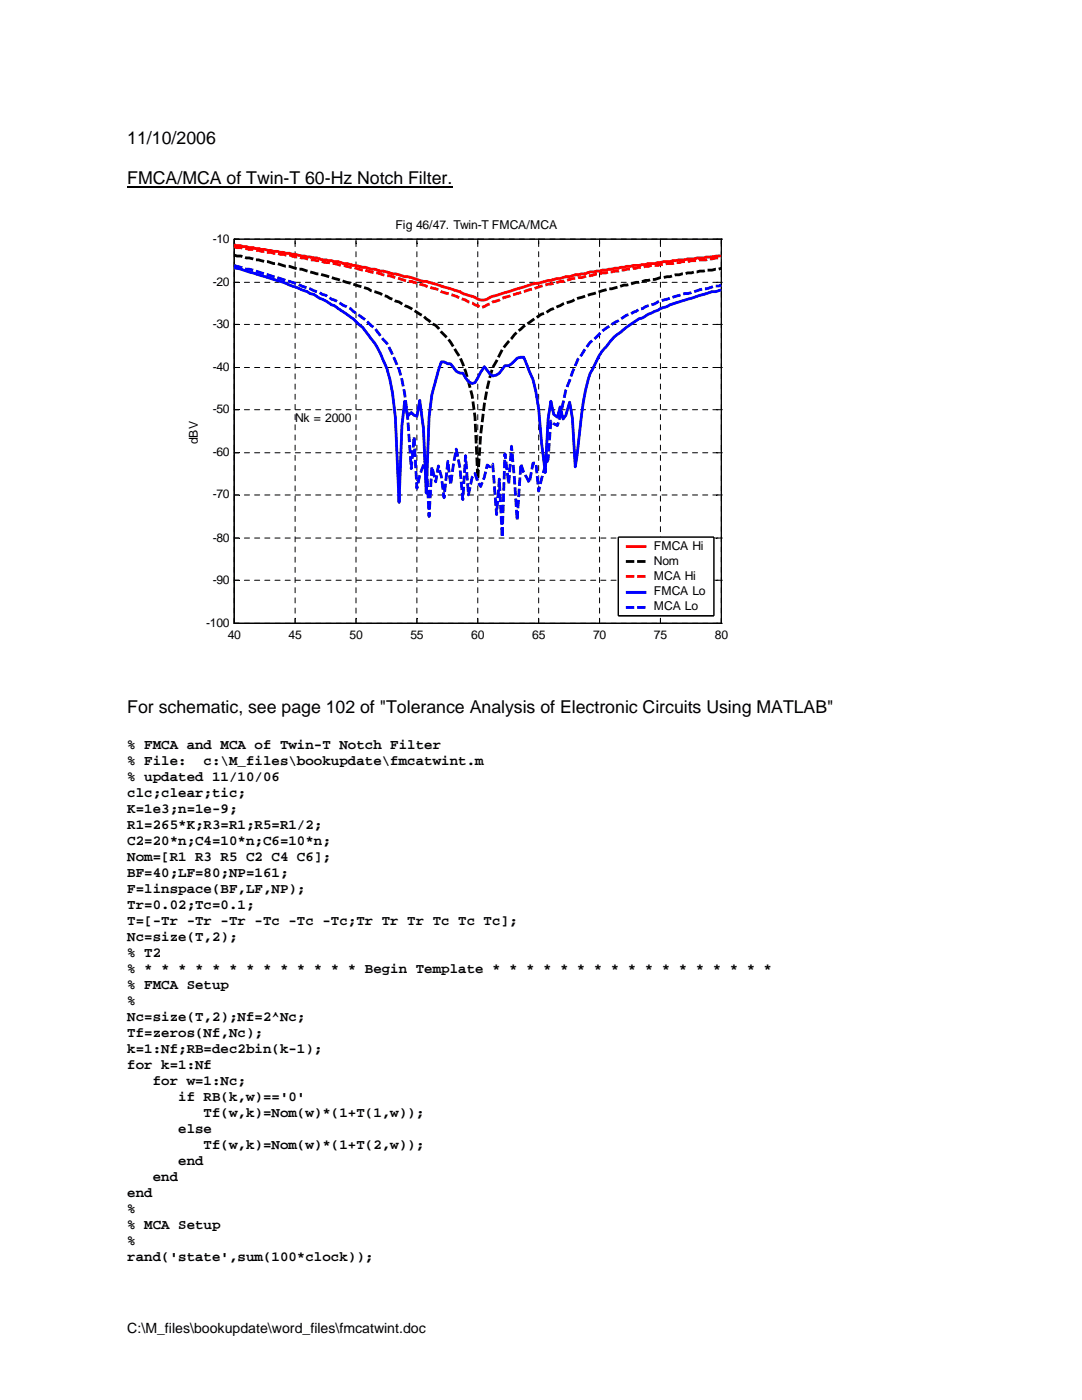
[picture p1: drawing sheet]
<svg xmlns="http://www.w3.org/2000/svg" width="216mm" height="279mm" viewBox="0 0 216 279" stroke-linecap="round" stroke-linejoin="round" font-family="sans-serif">
<path d="M25.4 37.3h64.9" fill="none" stroke="#000" stroke-width=".25"/>
<g fill="#fff">
<path d="M30.5 40.6h125.6v94.3h-125.6z"/>
<path d="M46.7 47.7h97.2v76.7h-97.2z"/>
</g>
<path d="M46.7 47.7h97.2v76.7h-97.2z" fill="none" stroke="#fff" stroke-width=".2"/>
<g fill="none" stroke="#000" stroke-width=".2" stroke-dasharray="1 1 1 1 1 1 1 1">
<path d="M46.7 47.7h.1M46.7 56.3h97.2M46.7 47.7h97.2M58.9 47.7h.1M71 47.7h.1M83.2 47.7h.1M95.3 47.7h.1M107.5 47.7h.1M119.6 47.7h.1M131.8 47.7h.1M143.9 47.7h.1M143.9 56.3h.1"/>
<path d="M46.7 73.3h97.2M46.7 64.7h97.2M143.9 73.3h.1M143.9 64.7h.1M46.7 98.8h97.2M46.7 90.4h97.2M46.7 81.8h97.2M143.9 98.8h.1M143.9 90.4h.1M143.9 81.8h.1M46.7 115.8h97.2M46.7 107.4h97.2"/>
<path d="M143.9 115.8h.1M143.9 107.4h.1M46.7 124.4v-76.7M46.7 124.4h97.2M58.9 124.4v-76.7M71 124.4v-76.7M83.2 124.4v-76.7M95.3 124.4v-76.7M107.5 124.4v-76.7M119.6 124.4v-76.7M131.8 124.4v-76.7M143.9 124.4v-76.7"/>
<path d="M143.9 124.4h.1"/>
</g>
<g fill="none" stroke="#000" stroke-width=".2">
<path d="M46.7 47.7h97.2v76.7h-97.2zM46.7 56.3h1M58.9 47.7v1M71 47.7v1M83.2 47.7v1M95.3 47.7v1M107.5 47.7v1M119.6 47.7v1M131.8 47.7v1M143 56.3h.9M46.7 73.3h1M46.7 64.7h1"/>
<path d="M143 73.3h.9M143 64.7h.9M46.7 98.8h1M46.7 90.4h1M46.7 81.8h1M143 98.8h.9M143 90.4h.9M143 81.8h.9M46.7 115.8h1M46.7 107.4h1M143 115.8h.9M143 107.4h.9"/>
<path d="M58.9 123.5v.9M71 123.5v.9M83.2 123.5v.9M95.3 123.5v.9M107.5 123.5v.9M119.6 123.5v.9M131.8 123.5v.9"/>
</g>
<path d="M46.7 48.9l3 .5h.8l.5 .2 7.9 1.1 1.3 .4 3 .4 1.1 .4 3.2 .3 1.1 .4 4.3 .7 1.1 .4h.8l6 1.5 1.3 .2 2.4 .8h.5l6.8 2 .6 .4 2.4 .7a2.2 2.2 0 0 0 3 0l3.7-1.1a60.3 60.3 0 0 1 9-2.4l1.3-.2 1.1-.4h.8l1.1-.4 1.8-.1 1.2-.4 3.1-.4 4.2-.8 2.4-.1 1.9-.4h1.3l1.7-.4h1.3l.5-.2 2.5-.1 .5-.2h1.3l.6-.2h1.3l.5-.2 3-.2" fill="none" stroke="#f00" stroke-width=".56"/>
<path d="M46.7 50.9l4.3 1 2.5 .3 1.1 .4h.7l1.7 .5h.8l1.6 .6h.8l3 1h.6l1.2 .3 8.5 2.6 .5 .4 1.9 .6 3 1.5 .7 .2 1.2 .7a25.3 25.3 0 0 1 4.8 3l.6 .6 .7 .3 1.2 1.4a11.6 11.6 0 0 1 2.9 3.9 17.2 17.2 0 0 1 2.5 6l.7 2.8 .6 4.3 .5 12.3 .6-8.8a56.7 56.7 0 0 1 2.4-13.5l.8-1.2a11.9 11.9 0 0 1 3-4.5 19.4 19.4 0 0 1 5.4-4.5l.6-.4 .7-.2a22.1 22.1 0 0 1 5.4-2.4l.6-.4 1.3-.4a67.9 67.9 0 0 1 9.7-2.6l3-.7 1.9-.2 1.1-.4 1.9-.2 1.1-.4h.7l5.4-.9h1.2l1.8-.4" fill="none" stroke="#000" stroke-width=".56" stroke-dasharray="1.7 .6" stroke-linecap="butt"/>
<path d="M46.7 49.2l7.9 1.3 3.2 .4 1.1 .4 1.8 .2 1.2 .4 1.9 .1 1.2 .4 5.5 .9 1.8 .6h.6l1.9 .6h.5l1.9 .5h.6l3.5 1.2h.8l4.8 1.4 1.7 .8a19.2 19.2 0 0 1 4.9 1.9l.7 .2 1.7 .9 .7-.2 .6-.4a68.4 68.4 0 0 1 9.7-3.3l2.5-.8h.5l1.9-.5h.6l1.8-.6 1.9-.2 1.1-.4h.6l2.4-.5 3.2-.4 6.5-1.1h1.3l.6-.2 2.4-.2 1.9-.4h1.1l2.4-.3h1.3l1.9-.4h1.1" fill="none" stroke="#f00" stroke-width=".56" stroke-dasharray="1.7 .6" stroke-linecap="butt"/>
<path d="M46.7 53.5l1 .1 3.4 1.1a76.4 76.4 0 0 1 10.2 3.5l3.7 1.9 2.5 1.5a18.7 18.7 0 0 1 6.5 6 22.3 22.3 0 0 1 4.3 10.8l.6 4.9 .7 17 .6-15.4 .6-4.8 .5 3 .8-.8 .5 .6 .6 .2 .6-3.2 .7 5.6 .5 12.9 .6-15.1 .6-4.5 1.9-6.6h.5l.8 .4h.5l1.1 1.5 .8 .4h.6l1.1 1.7 .7 .3 .6-.2 1.8-3.1 1.2 1.5 .5 .3 .8-.2 .5-.3 1.2-1.5h.7l1.7-1.5 1.3-.2 1.9 4.5 .5 2.4 .6 3.4 .6 6.7 .7 6 .6-10.7 .5-3.5 .6 2.6 .7 .6 .6-2.1 .6 2.4 .5-.7 .8-2.6 .5 3.1 .6 9.8 .7-5.4a62.1 62.1 0 0 1 2.3-13.3l.4-.7a15.1 15.1 0 0 1 3.2-5.2l1-1.2 1.9-1.5a19.1 19.1 0 0 1 4.5-2.8l1.1-.6a62 62 0 0 1 10.5-3.7l1.7-.6h.7l1.1-.4" fill="none" stroke="#00f" stroke-width=".56"/>
<path d="M46.7 53l6.2 1.7a99 99 0 0 1 10.9 3.7l.5 .4 .7 .1 1.2 .8 .5 .2 1.9 1.1 1.3 .6 .6 .5a18.3 18.3 0 0 1 5.4 4.9l1.3 1.5 .6 1.1a35.6 35.6 0 0 1 2.4 6.2l.6 2.8 .5 4.5 .8 10.4 .5-6.3 .6 10.3 .6-2.7 1.2-3.1 .6 11.4 .6-9.9 .7 3 .6-3.2 .6 2 .5 4.3 .8-7.2 .5 4.6 1.1-7.1 .8 3.8 .6 6.3 .5-8.8 .6 7.9 .7-3.6 .6-.7 .5 1.7 .6 .9 .7-1.9 .6-2.4 .6 .4 .5-.6 .8 10.1 .5-7.1 .6 11.6 .6-16.6 .7 5.9 .6-7.5 1.1 14.8 .7-11.2 .6 1.7 1.1 2.1 .8-4h.5l.6 5.6 1.3-5 .6-1.3 .5-7.7 .6 .6 .7 .3 .6-1.8 1.1-5.3 1.9-4.8a17.8 17.8 0 0 1 4.8-6.4l1.3-1.1 4.2-2.6 .7-.2 3-1.5 1.9-.6 .5-.3 1.2-.4 4.3-1.3h.5l2.4-.8 4.3-.9" fill="none" stroke="#00f" stroke-width=".56" stroke-dasharray="1.7 .6" stroke-linecap="butt"/>
<path d="M123.4 107.2h19.1v15.7h-19.1z" fill="#fff"/>
<path d="M123.4 107.2h19.1v15.7h-19.1z" fill="none" stroke="#fff" stroke-width=".2"/>
<path d="M123.4 107.2h19.1v15.7h-19.1z" fill="none" stroke="#000" stroke-width=".2"/>
<path d="M124.9 109.1h4.1" fill="none" stroke="#f00" stroke-width=".56"/>
<path d="M124.9 112.1h4.1" fill="none" stroke="#000" stroke-width=".56" stroke-dasharray="1.7 .6" stroke-linecap="butt"/>
<path d="M124.9 115h4.1" fill="none" stroke="#f00" stroke-width=".56" stroke-dasharray="1.7 .6" stroke-linecap="butt"/>
<path d="M124.9 118.2h4.1" fill="none" stroke="#00f" stroke-width=".56"/>
<path d="M124.9 121.2h4.1" fill="none" stroke="#00f" stroke-width=".56" stroke-dasharray="1.7 .6" stroke-linecap="butt"/>
<g font-size="3.5">
<text x="25.4" y="28.7">11/10/2006</text>
<text x="25.4" y="36.8">FMCA/MCA of Twin-T 60-Hz Notch Filter.</text>
<text x="25.4" y="142.2">For schematic, see page 102 of &quot;Tolerance Analysis of Electronic Circuits Using MATLAB&quot;</text>
</g>
<g font-size="2.8">
<text x="25.4" y="149.4">% FMCA and MCA of Twin-T Notch Filter</text>
<text x="25.4" y="152.6">% File:</text>
<text x="25.4" y="155.8">% updated 11/10/06</text>
<text x="40.6" y="152.6">c:\M_files\bookupdate\fmcatwint.m</text>
<text x="25.4" y="159">clc;clear;tic;</text>
<text x="25.4" y="162.2">K=1e3;n=1e-9;</text>
<text x="25.4" y="165.4">R1=265*K;R3=R1;R5=R1/2;</text>
<text x="25.4" y="168.6">C2=20*n;C4=10*n;C6=10*n;</text>
<text x="25.4" y="171.8">Nom=[R1 R3 R5 C2 C4 C6];</text>
<text x="25.4" y="175">BF=40;LF=80;NP=161;</text>
<text x="25.4" y="178.2">F=linspace(BF,LF,NP);</text>
<text x="25.4" y="181.4">Tr=0.02;Tc=0.1;</text>
<text x="25.4" y="184.6">T=[-Tr -Tr -Tr -Tc -Tc -Tc;Tr Tr Tr Tc Tc Tc];</text>
<text x="25.4" y="187.7">Nc=size(T,2);</text>
<text x="25.4" y="190.9">% T2</text>
<text x="25.4" y="194.1">% * * * * * * * * * * * * * Begin Template * * * * * * * * * * * * * * * * *</text>
<text x="25.4" y="197.3">% FMCA Setup</text>
<text x="25.4" y="200.5">%</text>
<text x="25.4" y="203.7">Nc=size(T,2);Nf=2^Nc;</text>
<text x="25.4" y="206.9">Tf=zeros(Nf,Nc);</text>
<text x="25.4" y="210.1">k=1:Nf;RB=dec2bin(k-1);</text>
<text x="25.4" y="213.3">for k=1:Nf</text>
<text x="30.5" y="216.5">for w=1:Nc;</text>
<text x="35.6" y="219.7">if RB(k,w)=='0'</text>
<text x="35.6" y="226.1">else</text>
<text x="40.6" y="222.9">Tf(w,k)=Nom(w)*(1+T(1,w));</text>
<text x="35.6" y="232.5">end</text>
<text x="40.6" y="229.3">Tf(w,k)=Nom(w)*(1+T(2,w));</text>
<text x="25.4" y="238.9">end</text>
<text x="30.5" y="235.7">end</text>
<text x="25.4" y="242.1">%</text>
<text x="25.4" y="245.3">% MCA Setup</text>
<text x="25.4" y="248.5">%</text>
<text x="25.4" y="251.7">rand('state',sum(100*clock));</text>
<text x="25.4" y="266.1">C:\M_files\bookupdate\word_files\fmcatwint.doc</text>
</g>
<g font-size="2.4">
<text x="78.9" y="45.6">Fig 46/47. Twin-T FMCA/MCA</text>
<text x="42.4" y="48.4">-10</text>
<text x="42.4" y="57">-20</text>
<text x="42.4" y="65.4">-30</text>
<text x="42.4" y="74">-40</text>
<text x="42.4" y="82.5">-50</text>
<text x="39.5" y="88.7" transform="rotate(-90 39.5 88.7)">dBV</text>
<text x="58.9" y="84.1">Nk = 2000</text>
<text x="42.4" y="91.1">-60</text>
<text x="42.4" y="99.5">-70</text>
<text x="42.4" y="108.1">-80</text>
<text x="130.5" y="109.7">FMCA Hi</text>
<text x="130.5" y="112.8">Nom</text>
<text x="42.4" y="116.5">-90</text>
<text x="130.5" y="115.7">MCA Hi</text>
<text x="130.5" y="118.7">FMCA Lo</text>
<text x="41.1" y="125.1">-100</text>
<text x="130.5" y="121.7">MCA Lo</text>
<text x="45.4" y="127.5">40</text>
<text x="57.6" y="127.5">45</text>
<text x="69.7" y="127.5">50</text>
<text x="81.9" y="127.5">55</text>
<text x="94" y="127.5">60</text>
<text x="106.2" y="127.5">65</text>
<text x="118.3" y="127.5">70</text>
<text x="130.5" y="127.5">75</text>
<text x="142.6" y="127.5">80</text>
</g>
</svg>
